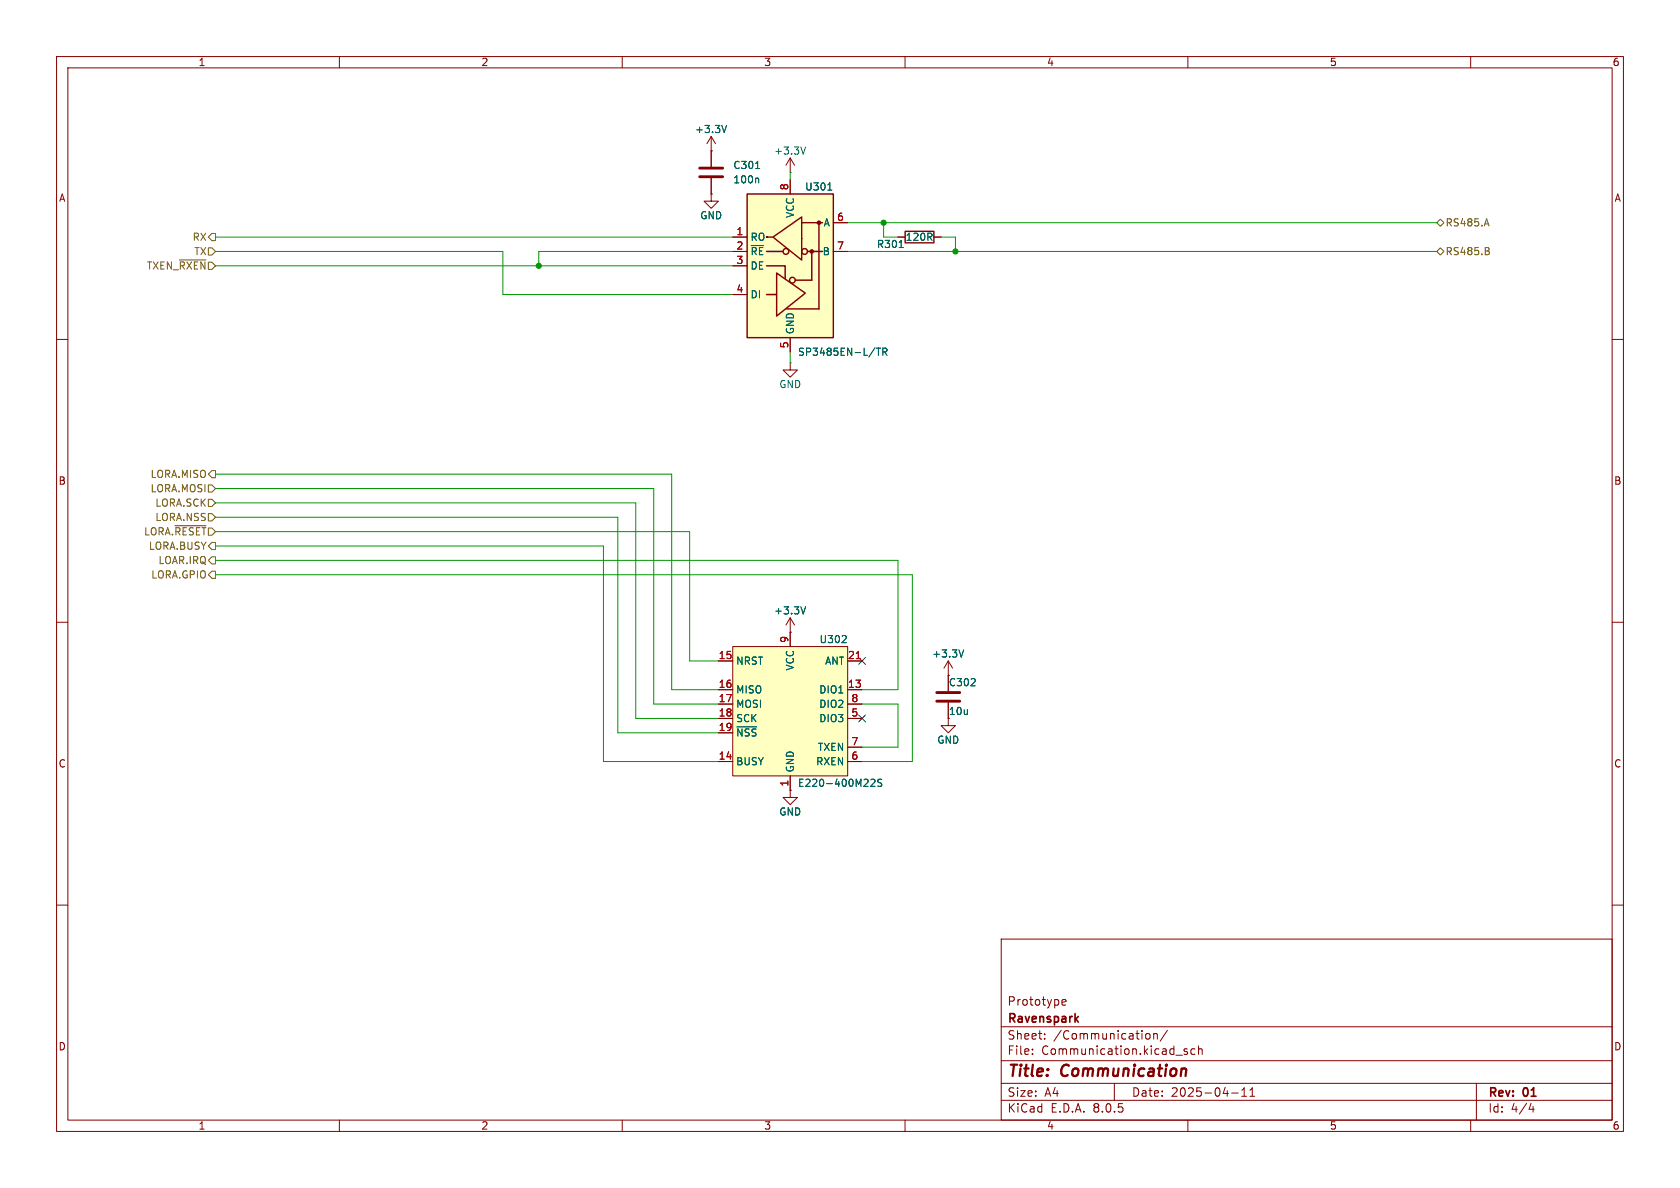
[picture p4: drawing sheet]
<svg xmlns="http://www.w3.org/2000/svg" width="297mm" height="210mm" viewBox="0 0 297 210" stroke-linecap="round" stroke-linejoin="round" font-family="sans-serif">
<g fill="none" stroke="#840000" stroke-width=".18">
<path d="M10 10h277v190h-277zM12 12h273v186h-273zM60 10v2M110 10v2M160 10v2M210 10v2M260 10v2M139.7 30.5h.1M139.7 27.9l-.8 1.3M139.7 27.9v2.6M139.7 27.9l.8 1.3M10 60h2"/>
<path d="M158.7 41.9h1.3M165.1 41.9h1.3M285 60h2M10 110h2M139.7 111.8h.1M139.7 109.2v2.6M139.7 109.2l-.8 1.3M139.7 109.2l.8 1.3M167.6 119.4h.1M167.6 116.8l-.7 1.3M167.6 116.8v5.4M167.6 116.8l.8 1.3"/>
<path d="M285 110h2M167.6 124.2v4.1h1.3l-1.3 1.2-1.2-1.2h1.2M10 160h2M285 160h2M177 166h108v32h-108zM187.7 177.2l.8-.1-.1-.3-.4-.1-.3 .2 .1 .7h.6M60 198v2M110 198v2M160 198v2M177 194.5h108M177 191.5h108M177 187.5h108"/>
<path d="M177 181.5h108M182.5 186.3v.1M182.5 185.5v.1M184.7 183.6v.1M184.7 182.8v.1M197 191.5v3M202.6 182.8l.4-.1 .3 .3v.4l-.1 .2-.4 .1-.2-.1M204 182.8l.2-.1 .3 .1 .1 .9M204 182.7v1M206.4 182.1l-1.3 2M209.9 185.5l-.4-.1-.2 .2 .1 .2 .5 .2v.3h-.6M210 198v2"/>
<path d="M211.2 185.5l-.4-.1-.3 .3v.4l.2 .2h.5M211.9 185.5l.2-.1 .4 .1v.9M211.9 184.9v1.5M217.7 193.2h1.2M219.5 193.8h.9M219.5 192.7l.5-.4v1.5M221 193.8h.8M221 192.7l.4-.4v1.5M260 198v2M261 191.5v6.5M270.7 195l-.4 1.1h.9M271 195.6v1"/>
</g>
<path d="M190.6 179.7l-.5 .6M190.2 180.1l.4 .6" fill="none" stroke="#840000" stroke-width=".3"/>
<path d="M160 40.9h5.1v2h-5.1z" fill="none" stroke="#840000" stroke-width=".25"/>
<path d="M142.4 26l-.4 1.2M159 43.8h.7M142.4 107.3l-.4 1.2M170.4 114.9l-.5 1.2" fill="none" stroke="#006464" stroke-width=".18"/>
<path d="M165.6 124h4.1M165.6 122.4h4.1" fill="none" stroke="#840000" stroke-width=".51"/>
<path d="M129.5 114.3h20.4v22.9h-20.4z" fill="#ffffc2"/>
<g fill="none" stroke="#840000" stroke-width=".18">
<path d="M127 116.8h2.5M129.5 114.3h20.4v22.9h-20.4zM139.7 111.8v2.5M149.9 116.8h2.5M127 121.9h2.5M127 134.6h2.5M127 124.5h2.5M127 127h2.5M127 129.5h2.5M139.7 139.7v1.3h1.3l-1.3 1.2-1.3-1.2h1.3M139.7 139.7h.1M139.7 137.2v2.5"/>
<path d="M149.9 121.9h2.5M149.9 134.6h2.5M149.9 124.5h2.5M149.9 127h2.5M149.9 132.1h2.5"/>
</g>
<path d="M151.4 116.4h.7" fill="none" stroke="#a90000" stroke-width=".18"/>
<path d="M148.8 113.6h.8M149.5 112.5v.4M130.3 128.5h3.5M154 137.9l.4-.2 .3 .4-.8 .9h.8M155.9 137.8l-.5-.1-.2 .3 .1 .3 .5 .2v.4l-.1 .1-.5-.1" fill="none" stroke="#006464" stroke-width=".18"/>
<path d="M132.1 34.3h15.2v25.4h-15.2z" fill="#ffffc2"/>
<g fill="none" stroke="#840000" stroke-width=".25">
<path d="M132.1 34.3h15.2v25.4h-15.2zM141.7 39.4h3.7M144.8 39.4v15.2h-5.7M135.5 47h3.3v2.3M135.5 44.5h2.9M135.5 52.1h1.7M135.6 41.9h-.1h1M136.7 41.9l5-3.5v7.6zM137.3 48.3l5.1 3.5-5.1 4.1zM142.7 44.5h2.7M143.5 44.5v5h-2.9"/>
<circle cx="138.9" cy="44.5" r=".51"/>
<circle cx="140.1" cy="49.5" r=".51"/>
<circle cx="142.2" cy="44.5" r=".51"/>
</g>
<g fill="#840000" stroke="#840000" stroke-width=".25">
<circle cx="143.5" cy="44.5" r=".28"/>
<circle cx="144.8" cy="39.4" r=".28"/>
</g>
<g fill="none" stroke="#840000" stroke-width=".18">
<path d="M125.7 34.3v1.3h1.3l-1.3 1.2-1.2-1.2h1.2M125.7 34.3h.1M125.7 26.7h.1M125.7 24.1v5.4M125.7 31.5v2.8M125.7 24.1l-.7 1.3M125.7 24.1l.8 1.3M139.7 31.8v2.5M147.3 39.4h2.6M129.5 41.9h2.6M129.5 44.5h2.6M129.5 47h2.6"/>
<path d="M129.5 52.1h2.6M139.7 59.7v2.5M147.3 44.5h2.6M158.7 41.9h1.3M165.1 41.9h1.3M139.7 64.1v1.3h1.3l-1.3 1.3-1.3-1.3h1.3M139.7 64.1h.1M127 116.8h2.5M139.7 111.8h.1M139.7 111.8v2.5M149.9 116.8h2.5M167.6 119.4h.1"/>
<path d="M167.6 119.4v2.8M127 121.9h2.5M127 134.6h2.5M127 124.5h2.5M127 127h2.5M127 129.5h2.5M139.7 139.7h.1M139.7 137.2v2.5M149.9 121.9h2.5M149.9 134.6h2.5M149.9 124.5h2.5M149.9 127h2.5"/>
<path d="M149.9 132.1h2.5M167.6 124.2v2.8"/>
</g>
<g fill="none" stroke="#006464" stroke-width=".18">
<path d="M128.5 22.2l-.5 1.2M133.6 29.8h.7M133.9 31.5l.2 .2v.6M146.3 33.6h.8M159 43.8h.7M154.9 61.5h.8M155.3 61.5v1.3M156.1 62.2l.6-.1 .1-.1-.1-.3-.6-.2v1.3M156.4 62.2l.4 .6M142.4 107.3l-.4 1.2M148.8 113.6h.8M149.5 112.5v.4"/>
<path d="M170.4 114.9l-.5 1.2M130.3 128.5h3.5M154 137.9l.4-.2 .3 .4-.8 .9h.8M155.9 137.8l-.5-.1-.2 .3 .1 .3 .5 .2v.4l-.1 .1-.5-.1"/>
</g>
<path d="M123.7 31.2h4.1M123.7 29.7h4.1" fill="none" stroke="#840000" stroke-width=".51"/>
<g fill="none" stroke="#725600" stroke-width=".18">
<path d="M254 39.4l.6-.7 .7 .7-.7 .6zM262.8 38.7l.4 1.2M31.7 45.9h4.7M36.8 43.8h.7l.6 .7-.6 .6h-.7zM37.5 41.3h.6v1.2h-.6l-.7-.6zM254 44.5l.6-.7 .7 .7-.7 .6zM263 43.8l.2 .2-.2 .4 .3 .2-.1 .3-.1 .1M30.9 92.9h5.5M36.8 85.7h.7l.6 .7-.6 .6h-.7zM36.8 83.8l.7-.6h.6v1.3h-.6zM36.8 90.8h.7l.6 .6-.6 .7h-.7zM36.8 88.3h.7l.6 .6-.6 .6h-.7z"/>
<path d="M37.5 95.9h.6v1.3h-.6l-.7-.7zM37.5 98.4h.6v1.3h-.6l-.7-.6zM37.5 101h.6v1.2h-.6l-.7-.6z"/>
</g>
<g fill="none" stroke="#009600" stroke-width=".18">
<path d="M139.7 30.5v1.3M149.9 39.4h104.1M156.2 39.4v2.5h2.5M38.1 44.5h50.8v7.6h40.6M38.1 41.9h91.4M38.1 47h91.4M129.5 44.5h-34.3v2.5M149.9 44.5h104.1M166.4 41.9h2.5v2.6M139.7 62.2v1.9M38.1 86.4h77.5v38.1h11.4M38.1 91.4h71.1v38.1h17.8"/>
<path d="M38.1 99.1h120.6v22.8h-6.3M38.1 96.5h68.6v38.1h20.3M38.1 83.8h80.6v38.1h8.3M38.1 88.9h74.3v38.1h14.6M38.1 94h83.8v22.8h5.1M38.1 101.6h123.2v33h-8.9M152.4 124.5h6.3v7.6h-6.3"/>
</g>
<path d="M151.8 116.2l1.2 1.2M153 116.2l-1.2 1.2M151.8 126.4l1.2 1.2M153 126.4l-1.2 1.2" fill="none" stroke="#000084" stroke-width=".18"/>
<path d="M151.4 116.4h.7" fill="none" stroke="#a90000" stroke-width=".18"/>
<g fill="#009600" stroke="#009600" stroke-width=".18">
<circle cx="168.9" cy="44.5" r=".46"/>
<circle cx="156.2" cy="39.4" r=".46"/>
<circle cx="95.2" cy="47" r=".46"/>
</g>
<g font-size="2.8" fill="#840000">
<text x="178" y="190.9">Title:</text>
<text x="187.7" y="190.9">Communication</text>
</g>
<g font-size="2.1" fill="#840000">
<text x="178" y="178">Prototype</text>
<text x="178" y="184">Sheet:</text>
<text x="178" y="181.2">Ravenspark</text>
<text x="186.2" y="184">/Communication/</text>
<text x="178" y="186.7">File:</text>
<text x="184.1" y="186.7">Communication.kicad_sch</text>
<text x="178" y="196.9">KiCad</text>
<text x="178" y="194.1">Size:</text>
<text x="184.7" y="194.1">A4</text>
<text x="185.7" y="196.9">E.D.A.</text>
<text x="193.3" y="196.9">8.0.5</text>
<text x="200" y="194.1">Date:</text>
<text x="207" y="194.1">2025-04-11</text>
<text x="263" y="194.3">Rev:</text>
<text x="263" y="196.9">Id:</text>
<text x="267.1" y="196.9">4/4</text>
<text x="269.4" y="194.3">01</text>
</g>
<g font-size="1.8" fill="#840000">
<text x="35" y="11.9">1</text>
<text x="85" y="11.9">2</text>
<text x="135" y="11.9">3</text>
<text x="185" y="11.9">4</text>
<text x="235" y="11.9">5</text>
<text x="285" y="11.9">6</text>
<text x="10.3" y="35.9">A</text>
<text x="285.3" y="35.9">A</text>
<text x="10.3" y="85.9">B</text>
<text x="285.3" y="85.9">B</text>
<text x="167.6" y="126.6">10u</text>
<text x="10.3" y="135.9">C</text>
<text x="285.3" y="135.9">C</text>
<text x="10.3" y="185.9">D</text>
<text x="285.3" y="185.9">D</text>
<text x="35" y="199.9">1</text>
<text x="85" y="199.9">2</text>
<text x="135" y="199.9">3</text>
<text x="185" y="199.9">4</text>
<text x="235" y="199.9">5</text>
<text x="285" y="199.9">6</text>
</g>
<g font-size="1.8" fill="#006464">
<text x="122.8" y="23.7">+3.3V</text>
<text x="136.8" y="27.5">+3.3V</text>
<text x="129.5" y="30.1">C301</text>
<text x="129.5" y="32.6">100n</text>
<text x="142.2" y="33.9">U301</text>
<text x="123.7" y="39">GND</text>
<text x="140.6" y="38.6" transform="rotate(-90 140.6 38.6)">VCC</text>
<text x="145.5" y="40.2">A</text>
<text x="132.6" y="42.8">RO</text>
<text x="132.6" y="45.3">~{RE}</text>
<text x="132.6" y="47.9">DE</text>
<text x="145.3" y="45.3">B</text>
<text x="154.9" y="44">R301</text>
<text x="160" y="42.8">120R</text>
<text x="132.6" y="52.9">DI</text>
<text x="140.6" y="59.2" transform="rotate(-90 140.6 59.2)">GND</text>
<text x="141" y="63.1">SP3485EN-L/TR</text>
<text x="137.7" y="68.8">GND</text>
<text x="136.8" y="108.8">+3.3V</text>
<text x="144.8" y="113.9">U302</text>
<text x="130" y="117.7">NRST</text>
<text x="140.6" y="118.6" transform="rotate(-90 140.6 118.6)">VCC</text>
<text x="145.8" y="117.7">ANT</text>
<text x="164.7" y="116.4">+3.3V</text>
<text x="130" y="122.8">MISO</text>
<text x="130" y="125.3">MOSI</text>
<text x="144.7" y="122.8">DIO1</text>
<text x="144.7" y="125.3">DIO2</text>
<text x="167.6" y="121.5">C302</text>
<text x="130" y="127.9">SCK</text>
<text x="130" y="130.4">~{NSS}</text>
<text x="144.7" y="127.9">DIO3</text>
<text x="165.6" y="131.7">GND</text>
<text x="130" y="135.5">BUSY</text>
<text x="140.6" y="136.7" transform="rotate(-90 140.6 136.7)">GND</text>
<text x="144.2" y="135.5">RXEN</text>
<text x="144.5" y="132.9">TXEN</text>
<text x="141" y="139.3">E220-400M22S</text>
<text x="137.7" y="144.4">GND</text>
</g>
<g font-size="1.8" fill="#a90000">
<text x="139.4" y="33.7" transform="rotate(-90 139.4 33.7)">8</text>
<text x="130.1" y="41.7">1</text>
<text x="147.9" y="39.1">6</text>
<text x="130.1" y="44.2">2</text>
<text x="130.1" y="46.7">3</text>
<text x="147.9" y="44.2">7</text>
<text x="130.1" y="51.8">4</text>
<text x="139.4" y="61.7" transform="rotate(-90 139.4 61.7)">5</text>
<text x="139.4" y="113.7" transform="rotate(-90 139.4 113.7)">9</text>
<text x="127" y="116.6">15</text>
<text x="149.8" y="116.6">21</text>
<text x="127" y="121.7">16</text>
<text x="127" y="124.2">17</text>
<text x="149.8" y="121.7">13</text>
<text x="150.4" y="124.2">8</text>
<text x="127" y="126.7">18</text>
<text x="127" y="129.3">19</text>
<text x="150.4" y="126.7">5</text>
<text x="150.4" y="131.8">7</text>
<text x="127" y="134.4">14</text>
<text x="150.4" y="134.4">6</text>
<text x="139.4" y="139.1" transform="rotate(-90 139.4 139.1)">1</text>
</g>
<g font-size="1.8" fill="#725600">
<text x="255.5" y="40.2">RS485.A</text>
<text x="25.9" y="47.9">TXEN_~{RXEN}</text>
<text x="34" y="42.8">RX</text>
<text x="34.3" y="45.3">TX</text>
<text x="255.5" y="45.3">RS485.B</text>
<text x="26.5" y="87.2">LORA.MOSI</text>
<text x="26.5" y="84.7">LORA.MISO</text>
<text x="27.4" y="89.8">LORA.SCK</text>
<text x="25.4" y="94.8">LORA.~{RESET}</text>
<text x="27.4" y="92.3">LORA.NSS</text>
<text x="26.2" y="97.4">LORA.BUSY</text>
<text x="27.9" y="99.9">LOAR.IRQ</text>
<text x="26.6" y="102.5">LORA.GPIO</text>
</g>
</svg>
